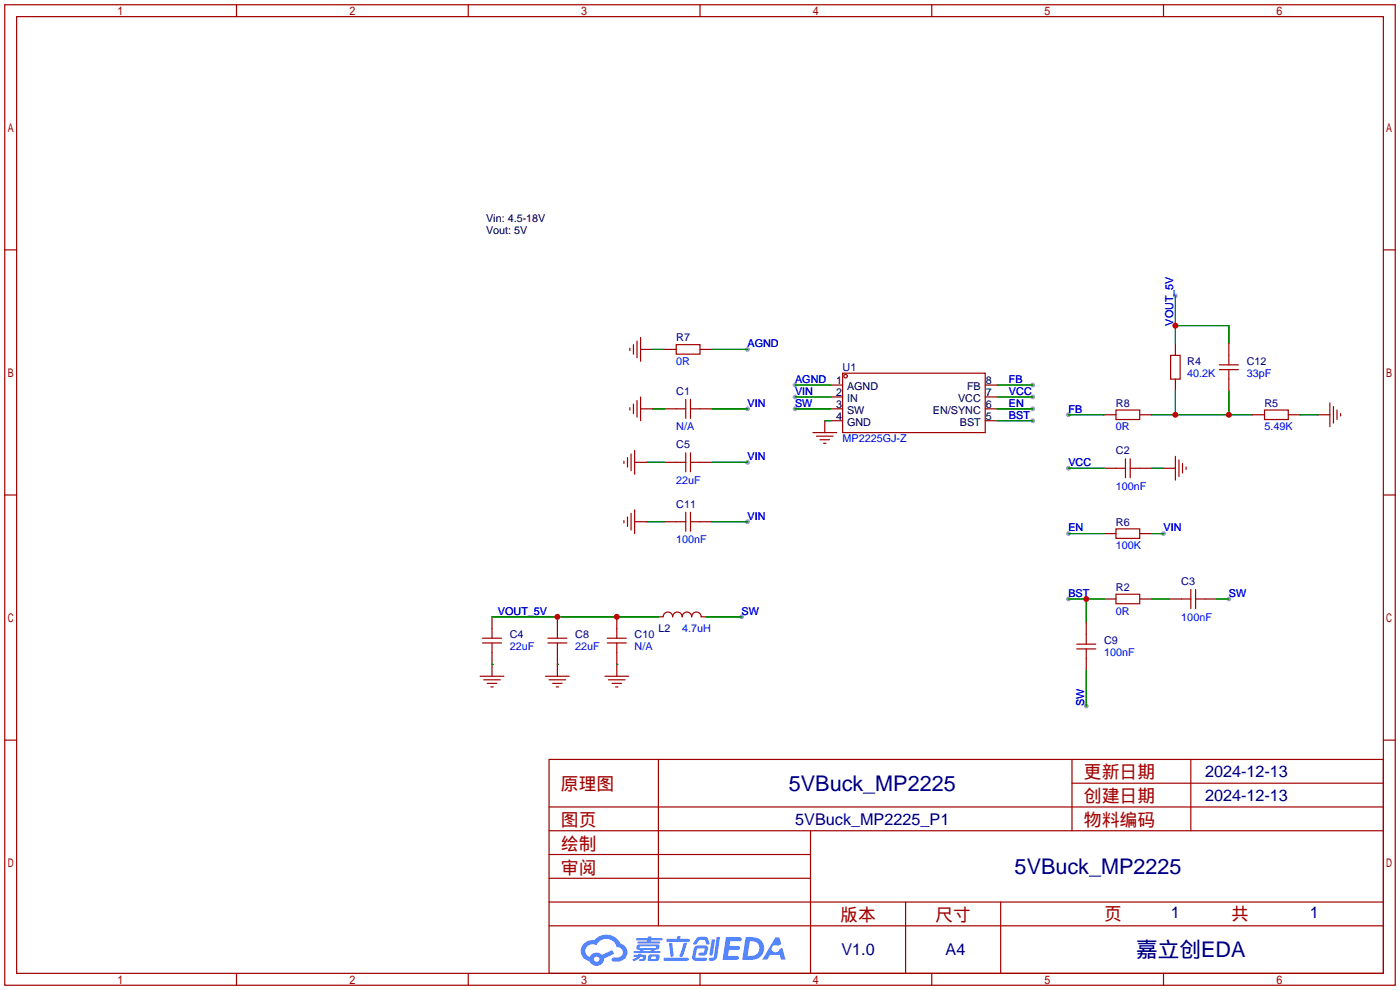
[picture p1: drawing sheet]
<svg xmlns="http://www.w3.org/2000/svg" width="299mm" height="212mm" viewBox="0 0 299 212" stroke-linecap="round" stroke-linejoin="round" font-family="sans-serif">
<g fill="#999">
<circle cx="228.3" cy="128" r=".51"/>
<circle cx="251.2" cy="63.2" r=".51"/>
<circle cx="159.8" cy="87.4" r=".51"/>
<circle cx="159.8" cy="98.8" r=".51"/>
<circle cx="228.3" cy="100.1" r=".51"/>
<circle cx="262.6" cy="128" r=".51"/>
<circle cx="158.5" cy="131.8" r=".51"/>
<circle cx="159.8" cy="74.7" r=".51"/>
<circle cx="248.7" cy="114" r=".51"/>
<circle cx="228.3" cy="114" r=".51"/>
<circle cx="220.7" cy="82.3" r=".51"/>
<circle cx="220.7" cy="84.8" r=".51"/>
<circle cx="220.7" cy="87.4" r=".51"/>
<circle cx="220.7" cy="89.9" r=".51"/>
<circle cx="169.9" cy="84.8" r=".51"/>
<circle cx="169.9" cy="87.4" r=".51"/>
<circle cx="169.9" cy="82.3" r=".51"/>
<circle cx="232.2" cy="150.9" r=".51"/>
<circle cx="228.3" cy="88.6" r=".51"/>
<circle cx="159.8" cy="111.5" r=".51"/>
</g>
<g fill="none" stroke="#a10000" stroke-width=".25">
<path d="M1 1h297.2v209.6h-297.2zM3.6 3.6h292.1v204.4h-292.1zM50.5 1v2.6M100.1 1v2.6M149.6 1v2.6M199.1 1v2.6M248.7 1v2.6M1 53.4h2.6M295.7 53.4h2.5M1 105.8h2.6M295.7 105.8h2.5M1 158.2h2.6"/>
<path d="M295.7 158.2h2.5M117.3 162.3h178.4v45.7h-178.4zM117.3 177.5h178.4M117.3 172.5h178.4M140.7 162.3v35.6M173.2 177.5v30.5M229.1 162.3v15.2M229.1 167.4h66.6M254.5 162.3v15.2M117.3 182.6h55.9M117.3 197.9h178.4M117.3 192.8h178.4"/>
<path d="M117.3 187.7h55.9M193.5 192.8v15.2M213.9 192.8v15.2M50.5 208v2.6M100.1 208v2.6M149.6 208v2.6M199.1 208v2.6M248.7 208v2.6"/>
</g>
<g fill="#5487ff">
<path d="M155.2 200.3h2.6a.48 .48 0 0 1 .7 .4 .48 .48 0 0 1-.6 .4h-1.8l-.2 1.1h1.9a.43 .43 0 0 1 .4 .4 .43 .43 0 0 1-.5 .4h-1.9l-.2 1.3h1.7a.45 .45 0 0 1 .5 .2 .45 .45 0 0 1-.1 .6h-3.3z"/>
<path d="M165.7 200.3h.9l.4 1.5-.8 .3a.84 .84 0 0 0-1.2 .3 .84 .84 0 0 0 .4 1.1 .84 .84 0 0 0 1.1-.4l.1-.2 .6-.3 .7 2.5h-1l-.2-1h-2.1l-.6 1h-1.1z"/>
<path d="M152.1 200.8h.7l-.5 3.1a.36 .36 0 0 1-.3 .3 .36 .36 0 0 1-.4-.3z"/>
<path d="M153.2 200.2h.7l-.6 4.3a1.13 1.13 0 0 1-1.8 .6l.2-.4h.7l.2-.2z"/>
<path d="M148.9 200.6l.6-.4h1a.77 .77 0 0 1 .9 .5l.3 1-.2 .2h-.5l-.3-.9-.2-.2-1 .1-.7 1-.6-.1-.1-.2z"/>
<path d="M148.4 202.4l.6-.3h1.7a.81 .81 0 0 1 .7 .5 .81 .81 0 0 1-.2 .8 .81 .81 0 0 1-.9 .8h-.7a.32 .32 0 0 1-.3-.3 .32 .32 0 0 1 .4-.3h.7l.2-.9-1.6 .1-.4 1.8 2.2 .1a.32 .32 0 0 1 .3 .4 .32 .32 0 0 1-.4 .2h-2.2l-.5-.3-.1-.5z"/>
<path d="M141.9 204.7h5a.33 .33 0 0 1 .3 .3 .33 .33 0 0 1-.3 .3h-4.9l-.2-.1z"/>
<path d="M146.1 201.5h.8l-.7 2a.98 .98 0 0 1-.7 1.1l-.3-.3z"/>
<path d="M143 201.6h.7l.3 2.5a.34 .34 0 0 1-.3 .4 .34 .34 0 0 1-.4-.3z"/>
<path d="M142.5 200.7h2.1l.3-.6h.6l-.1 .6h1.7a.32 .32 0 0 1 .4 .3 .32 .32 0 0 1-.4 .3h-4.5l-.2-.2z"/>
<path d="M135.5 204.1h.9l.1-.3h.6v.3h.8a.82 .82 0 0 1-.5 1.3h-.8v-.4l.7-.1 .1-.3a.68 .68 0 0 0-1 .4l-1.1 .4-.1-.4 .9-.5h-.7z"/>
<path d="M136 200.5h2.4l.1-.3h.7v.3h2.2l.2 .3-.2 .2h-2.3v.2h1.8l.2 .3-.2 .1h-4.5l-.1-.4h2l.1-.2h-2.3l-.1-.2z"/>
<path d="M159.4 200.3l-.8 4.9h1.7a2.5 2.5 0 0 0 3-2.5 2.5 2.5 0 0 0-3.1-2.4zM160.3 201.1a1.61 1.61 0 0 1 2 1.5 1.61 1.61 0 0 1-1.8 1.7h-.7z"/>
<path d="M136.2 202a.55 .55 0 0 0-.2 .8 .55 .55 0 0 0 .7 .2l.1 .3h-1.3v.3l5.4 .1 .3-.2-.2-.2h-1.2l.2-.3a.7 .7 0 0 0 .8-.3 .7 .7 0 0 0 0-.8l-4.2-.1zM136.8 202.3l3.3-.1 .1 .1-.2 .3h-3.2zM137.5 203h1.7l-.2 .3h-1.4z"/>
<path d="M138.6 204.2a1.05 1.05 0 0 0 0 1.2 2.91 2.91 0 0 0 2.2-.2 .98 .98 0 0 0 0-1.2h-1.6zM139.2 204.5l.9-.1 .1 .4-.2 .2-.8-.1z"/>
<path d="M124.9 201.6a2.23 2.23 0 0 0-.7 2.3 2.23 2.23 0 0 0 1.8 1.6 1.58 1.58 0 0 0 1.8 .9 1.58 1.58 0 0 0 1.3-1.5l2.2-1.1-.5-.7-2.1 1a1.65 1.65 0 0 0-2.7 .4 1.45 1.45 0 0 1-.8-1.9 1.45 1.45 0 0 1 2-.7l.3 .1a2.3 2.3 0 0 1 2.3-1.3 2.3 2.3 0 0 1 2 1.7 1.12 1.12 0 0 1 1.3 1 1.12 1.12 0 0 1-1.1 1.2h-.7a.45 .45 0 0 0-.6 .4 .45 .45 0 0 0 .5 .5 2.21 2.21 0 0 0 2.2-.5 2.21 2.21 0 0 0 .5-2.3 2.13 2.13 0 0 0-1.3-1.1 3.3 3.3 0 0 0-5.6-.7l-1.1 .1zM127 205a.57 .57 0 0 1 1.1 0 .57 .57 0 0 1-1.1 0z"/>
</g>
<g fill="none" stroke="#870000" stroke-width=".25">
<path d="M136.9 74.7h2.5M142 74.7h2.5M149.6 74.7h2.5M251.2 73.4v2.5M262.6 73.4v2.5M135.6 98.8h2.6M136.9 87.4h2.5M142 87.4h2.5M142 98.8h2.5M149.6 87.4h2.5M149.6 98.8h2.5M176.3 89.9v2.6"/>
<path d="M177.5 87.4h2.6M177.5 82.3h2.6M177.5 84.8h2.6M177.5 89.9h2.6M210.6 87.4h2.5M210.6 82.3h2.5M210.6 84.8h2.5M210.6 89.9h2.5M236 88.6h2.5M243.6 88.6h2.5M251.2 81v2.6M262.6 81v2.6"/>
<path d="M267.7 88.6h2.6M275.3 88.6h2.6M281.7 88.6h2.5M135.6 111.5h2.6M142 111.5h2.5M149.6 111.5h2.5M236 100.1h2.5M236 114h2.5M243.6 100.1h2.5M243.6 114h2.5M248.7 100.1h2.5M105.2 131.8v2.6"/>
<path d="M105.2 139.4v5.1M119.1 131.8v2.6M119.1 139.4v5.1M131.8 131.8v2.6M131.8 139.4v5.1M140.7 131.8h1M149.9 131.8h1M232.2 133.1v2.5M236 128h2.5M243.6 128h2.5M249.9 128h2.6M257.6 128h2.5"/>
<path d="M232.2 140.7v2.6"/>
</g>
<g fill="none" stroke="#a10000" stroke-width=".25">
<path d="M134.6 74.4v.5M135.4 73.7v2M136.1 72.9v3.6M136.9 72.1v5.1M144.5 73.7h5.1v2h-5.1zM180.1 79.8h30.5v12.7h-30.5zM250.2 75.9h2v5.1h-2zM260.6 79h4.1M260.6 78h4.1M262.6 75.9v2.1M262.6 79v2M133.3 98.6v.5"/>
<path d="M134.1 97.8v2M134.6 87.1v.5M134.9 97v3.6M135.4 86.4v2M135.6 96.3v5M136.1 85.6v3.6M136.9 84.8v5.1M144.5 87.4h2.1M144.5 98.8h2.1M146.6 85.3v4.1M146.6 96.8v4M147.6 87.4h2"/>
<path d="M147.6 85.3v4.1M147.6 96.8v4M147.6 98.8h2M173.7 92.5h5.1M174.5 93.2h3.6M175.3 94h2M176 94.7h.5M238.5 87.6h5.1v2.1h-5.1zM240.5 98v4.1M241.6 98v4.1M251.2 97.5v5.1M252 98.3v3.6"/>
<path d="M252.7 99.1v2M253.5 99.8v.5M270.3 87.6h5v2.1h-5zM284.2 86.1v5.1M285 86.9v3.5M285.8 87.6v2.1M286.5 88.4v.5M133.3 111.3v.5M134.1 110.5v2M134.9 109.7v3.6M135.6 109v5M144.5 111.5h2.1"/>
<path d="M146.6 109.5v4M147.6 109.5v4M147.6 111.5h2M238.5 113h5.1v2.1h-5.1zM238.5 100.1h2M241.6 100.1h2M103.1 136.4h4.1M103.1 137.4h4.1M105.2 134.4v2M105.2 137.4v2M117.1 136.4h4.1M117.1 137.4h4.1"/>
<path d="M119.1 134.4v2M119.1 137.4v2M129.8 136.4h4.1M129.8 137.4h4.1M131.8 134.4v2M131.8 137.4v2M141.7 131.8a1.02 1.02 0 0 1 1.1-1 1.02 1.02 0 0 1 1 1 1.02 1.02 0 0 1 1-1 1.02 1.02 0 0 1 1 1 1.02 1.02 0 0 1 1-1 1.02 1.02 0 0 1 1 1 1.02 1.02 0 0 1 1-1 1.02 1.02 0 0 1 1.1 1M230.1 137.7h4.1M230.1 138.7h4.1M232.2 135.6v2.1M232.2 138.7v2M238.5 127h5.1v2h-5.1z"/>
<path d="M252.5 128h2M254.5 126v4M255.5 128h2.1M255.5 126v4M102.6 144.5h5.1M103.4 145.3h3.5M104.1 146.1h2.1M104.9 146.8h.5M116.6 144.5h5.1M117.3 145.3h3.6M118.1 146.1h2M118.9 146.8h.5"/>
<path d="M129.3 144.5h5.1M130 145.3h3.6M130.8 146.1h2M131.6 146.8h.5"/>
<circle cx="180.7" cy="80.4" r=".38"/>
</g>
<g fill="none" stroke="#008700" stroke-width=".25">
<path d="M139.4 74.7h2.6M152.1 74.7h7.7M251.2 63.2v10.2M251.2 69.6h11.4v3.8M138.2 98.8h3.8M139.4 87.4h2.6M152.1 87.4h7.7M152.1 98.8h7.7M169.9 87.4h7.6M169.9 82.3h7.6M169.9 84.8h7.6M176.3 89.9h1.2"/>
<path d="M213.1 87.4h7.6M213.1 82.3h7.6M213.1 84.8h7.6M213.1 89.9h7.6M228.3 88.6h7.7M246.1 88.6h21.6M251.2 83.6v5M262.6 83.6v5M277.9 88.6h3.8M138.2 111.5h3.8M152.1 111.5h7.7M228.3 100.1h7.7"/>
<path d="M228.3 114h7.7M246.1 100.1h2.6M246.1 114h2.6M105.2 131.8h35.5M150.9 131.8h7.6M228.3 128h7.7M232.2 128v5.1M246.1 128h3.8M260.1 128h2.5M105.2 142h.1M119.1 142h.1M131.8 142h.1"/>
<path d="M232.2 143.3v7.6"/>
</g>
<g fill="#c00">
<circle cx="232.2" cy="128" r=".63"/>
<circle cx="119.1" cy="131.8" r=".63"/>
<circle cx="131.8" cy="131.8" r=".63"/>
<circle cx="251.2" cy="88.6" r=".63"/>
<circle cx="262.6" cy="88.6" r=".63"/>
<circle cx="251.2" cy="69.6" r=".63"/>
</g>
<g font-size="4.6" fill="#000080">
<text x="168.6" y="169">5VBuck_MP2225</text>
<text x="216.9" y="186.8">5VBuck_MP2225</text>
<text x="242.8" y="204.6">嘉立创EDA</text>
</g>
<g font-size="3.8" fill="#a00000">
<text x="231.6" y="166.4">更新日期</text>
<text x="119.9" y="168.9">原理图</text>
<text x="231.6" y="171.5">创建日期</text>
<text x="119.9" y="176.5">图页</text>
<text x="231.6" y="176.5">物料编码</text>
<text x="119.9" y="181.6">绘制</text>
<text x="119.9" y="186.7">审阅</text>
<text x="179.6" y="196.9">版本</text>
<text x="199.9" y="196.9">尺寸</text>
<text x="236" y="196.6">页</text>
<text x="263.1" y="196.6">共</text>
</g>
<g font-size="3.5" fill="#000080">
<text x="257.6" y="166.1">2024-12-13</text>
<text x="257.6" y="171.1">2024-12-13</text>
<text x="170" y="176.2">5VBuck_MP2225_P1</text>
<text x="250.2" y="196.3">1</text>
<text x="280" y="196.3">1</text>
<text x="179.8" y="204.2">V1.0</text>
<text x="202.1" y="204.2">A4</text>
</g>
<g font-size="2.3">
<text x="103.9" y="47.5">Vin: 4.5-18V</text>
<text x="103.9" y="50.1">Vout: 5V</text>
<text x="178.7" y="82.1">1</text>
<text x="181" y="83.3">AGND</text>
<text x="206.7" y="83.3">FB</text>
<text x="210.7" y="82.1">8</text>
<text x="178.7" y="84.6">2</text>
<text x="178.7" y="87.1">3</text>
<text x="178.7" y="89.7">4</text>
<text x="181" y="85.9">IN</text>
<text x="181" y="88.4">SW</text>
<text x="199.4" y="88.4">EN/SYNC</text>
<text x="204.8" y="85.9">VCC</text>
<text x="210.7" y="89.7">5</text>
<text x="210.7" y="87.1">6</text>
<text x="210.7" y="84.6">7</text>
<text x="181" y="91">GND</text>
<text x="205.1" y="91">BST</text>
</g>
<g font-size="2.3" fill="#00f">
<text x="250.7" y="69.6" transform="rotate(-90 250.7 69.6)">VOUT_5V</text>
<text x="159.8" y="74.2">AGND</text>
<text x="144.5" y="78">0R</text>
<text x="169.9" y="81.8">AGND</text>
<text x="215.6" y="81.8">FB</text>
<text x="253.7" y="80.6">40.2K</text>
<text x="266.4" y="80.6">33pF</text>
<text x="159.8" y="86.9">VIN</text>
<text x="169.9" y="84.4">VIN</text>
<text x="169.9" y="86.9">SW</text>
<text x="215.6" y="84.4">VCC</text>
<text x="215.6" y="86.9">EN</text>
<text x="215.6" y="89.5">BST</text>
<text x="228.3" y="88.2">FB</text>
<text x="144.5" y="92">N/A</text>
<text x="180.1" y="94.5">MP2225GJ-Z</text>
<text x="238.5" y="92">0R</text>
<text x="270.3" y="92">5.49K</text>
<text x="159.8" y="98.3">VIN</text>
<text x="228.3" y="99.6">VCC</text>
<text x="144.5" y="103.4">22uF</text>
<text x="238.5" y="104.7">100nF</text>
<text x="159.8" y="111">VIN</text>
<text x="228.3" y="113.6">EN</text>
<text x="248.7" y="113.6">VIN</text>
<text x="144.5" y="116.1">100nF</text>
<text x="238.5" y="117.4">100K</text>
<text x="106.4" y="131.4">VOUT_5V</text>
<text x="158.5" y="131.4">SW</text>
<text x="228.3" y="127.6">BST</text>
<text x="238.5" y="131.4">0R</text>
<text x="262.6" y="127.6">SW</text>
<text x="145.8" y="135.2">4.7uH</text>
<text x="252.5" y="132.6">100nF</text>
<text x="109" y="139">22uF</text>
<text x="122.9" y="139">22uF</text>
<text x="135.6" y="139">N/A</text>
<text x="236" y="140.3">100nF</text>
<text x="231.7" y="150.9" transform="rotate(-90 231.7 150.9)">SW</text>
</g>
<g font-size="2.3" fill="#000080">
<text x="144.5" y="72.9">R7</text>
<text x="180.1" y="79.3">U1</text>
<text x="253.7" y="78">R4</text>
<text x="266.4" y="78">C12</text>
<text x="144.5" y="84.4">C1</text>
<text x="238.5" y="86.9">R8</text>
<text x="270.3" y="86.9">R5</text>
<text x="144.5" y="95.8">C5</text>
<text x="238.5" y="97.1">C2</text>
<text x="144.5" y="108.5">C11</text>
<text x="238.5" y="112.3">R6</text>
<text x="252.5" y="125">C3</text>
<text x="238.5" y="126.3">R2</text>
<text x="109" y="136.4">C4</text>
<text x="122.9" y="136.4">C8</text>
<text x="135.6" y="136.4">C10</text>
<text x="140.7" y="135.2">L2</text>
<text x="236" y="137.7">C9</text>
</g>
</svg>
